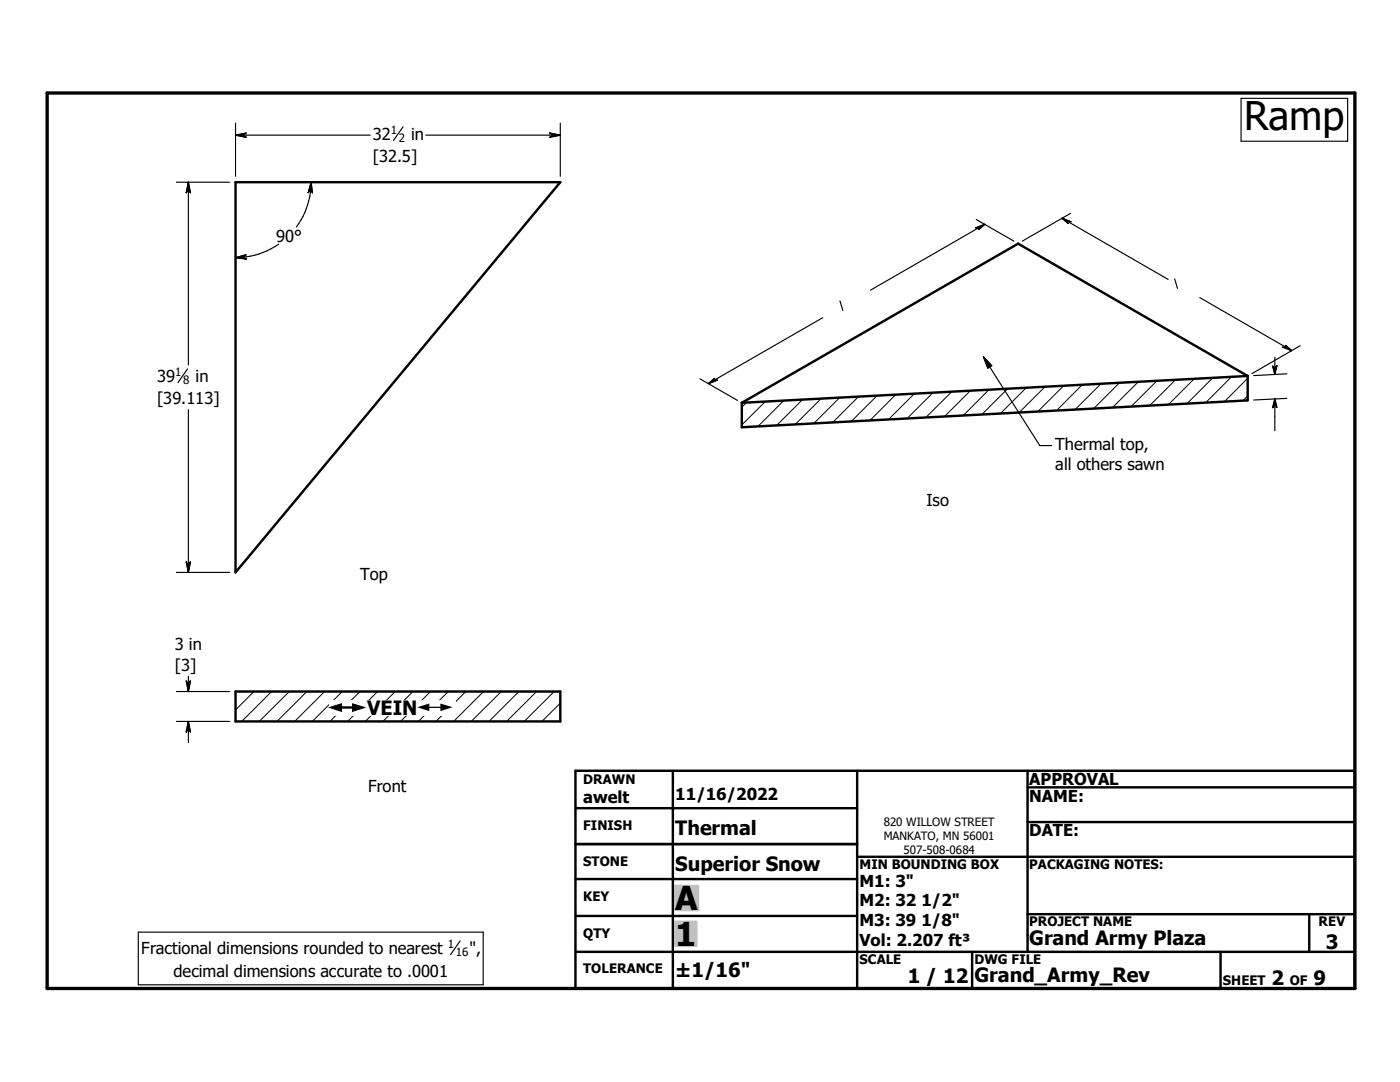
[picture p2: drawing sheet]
<svg xmlns="http://www.w3.org/2000/svg" width="279mm" height="216mm" viewBox="0 0 279 216" stroke-linecap="round" stroke-linejoin="round" font-family="sans-serif">
<g fill="none" stroke="#000" stroke-width=".48">
<path d="M47 36.4h64.8l-64.8 77.8zM249 75l-45.8-26.4-55.2 31.8M249 75v4.9l-101 5.4v-4.9M249 75l-101 5.4M47 138h64.8v6h-64.8zM114.8 153.8h155.6v43.4h-155.6zM134.3 153.8v43.4M171.1 153.8v43.4M205.1 157.1h65.3M205.1 153.8v36.1M114.8 175.4h56.3M114.8 161.3h56.3"/>
<path d="M114.8 168.4h56.3M171.1 171h99.3M205.1 164h65.3M114.8 182.8h56.3M114.8 189.9h155.6M194 189.9v7.3M205.1 182.4h65.3M243.6 189.9v7.3M261.3 182.4v7.5"/>
</g>
<g fill="none" stroke="#000" stroke-width=".2">
<path d="M156.4 79.9l-5.2 5.2M160.2 79.7l-5.2 5.2M163.9 79.5l-5.2 5.2M167.6 79.3l-5.2 5.2M171.3 79.2l-5.1 5.1M175 79l-5.1 5.1M178.7 78.8l-5.1 5.1M182.5 78.6l-5.2 5.1M186.2 78.3l-5.2 5.2M189.9 78.2l-5.1 5.1M193.7 78l-5.2 5.1M197.4 77.8l-5.2 5.1"/>
<path d="M201.1 77.6l-5.2 5.1M204.8 77.4l-5.1 5.1M208.6 77.2l-5.2 5.1M212.3 77l-5.2 5.1M216 76.8l-5.2 5.1M219.7 76.6l-5.1 5.1M223.4 76.4l-5.1 5.1M227.2 76.2l-5.2 5.1M230.9 76l-5.2 5.1M234.6 75.8l-5.2 5.1M238.3 75.6l-5.1 5.1M242.1 75.4l-5.2 5.1"/>
<path d="M245.8 75.2l-5.2 5.1M249 79l-.9 .9M249 75.5l-4.7 4.7M149 80.3l-1 1M152.7 80.2l-4.7 4.6M47.2 138l-.2 .1M50.7 138l-3.7 3.7M54.2 138l-6 6M57.7 138l-6 6M61.3 138l-6 6M64.8 138l-6 6M68.3 138l-6 6"/>
<path d="M71.8 138l-5.9 6M75.4 138l-6 6M78.9 138l-6 6M82.4 138l-6 6M85.9 138l-6 6M89.5 138l-6 6M93 138l-6 6M96.5 138l-6 6M100 138l-6 6M103.6 138l-6 6M107.1 138l-6 6M110.6 138l-6 6"/>
<path d="M111.8 143.8l-.1 .2M111.8 140.3l-3.6 3.7"/>
</g>
<path d="M9.4 18.6h261v178.6h-261z" fill="none" stroke="#000" stroke-width=".66"/>
<g fill="#c0c0c0" stroke="#c0c0c0" stroke-width=".48">
<path d="M134.8 183.9h4.2v4.8z"/>
<path d="M134.8 183.9l4.2 4.8h-4.2z"/>
<path d="M134.8 176.8h4.5v4.8z"/>
<path d="M134.8 176.8l4.5 4.8h-4.5z"/>
</g>
<g fill="none" stroke="#000" stroke-width=".23">
<path d="M247.7 19.6h21.2v8.6h-21.2zM35.2 36.4h10.6M37.6 37.7h.1M37.6 36.4v36.4M37.6 36.4l.4 2.1-.4-.8M37.6 36.4l-.4 2.1 .4-.8M47 27h26.9M47 27l2.1-.4-.7 .4M47 27l2.1 .4-.7-.4M47 24.6v10.6M48.4 27h.1M62 37.7h.1"/>
<path d="M62.1 36.4a15 15 0 0 1-3 8.9M62.1 36.4l.2 2.1-.3-.8M62.1 36.4l-.6 2 .5-.7M80.5 25.3l-2 2.7M85 27h26.8M110.4 27h.1M110.4 27l-.7 .4 2.1-.4M110.4 27l-.7-.4 2.1 .4M111.8 24.6v10.6M48.4 51.3h.1M48.4 51.3l.7-.4-2.1 .5M48.4 51.3l.7 .4-2.1-.3"/>
<path d="M55.6 48.7a15.2 15.2 0 0 1-8.6 2.7M194.8 43.8l7.5 4.3M195.6 45.3h.1M196.5 44.8l-22.8 13.1M196.5 44.8l-1.2 1 .3-.5M196.5 44.8l-1.8 .7 .9-.2M212 43.5l21.1 12.3M212 43.5l1.7 .8-.8-.2M212 43.5l1.2 1.1-.3-.5M212.9 44.1h.1M213.6 42.6l-9.6 5.5M234.4 55.6l.6 2"/>
<path d="M239.4 59.4l18.4 10.6M37.4 73.6l-1.9 2.7M139.7 75.6l7.5 4.3M142.3 76h.1M142.3 76l.3-.5-1.2 1M142.3 76l.9-.1-1.8 .6M164.2 63.4l-22.8 13.1M167.6 60l.6 1.9M196.3 71.2l11.2 17.7h2.4M196.3 71.2l1.6 1.8-.8 .4zM254.4 73.6h.1M254.4 71.3v3.4"/>
<path d="M254.4 79.6v6.4M254.4 73.6l-.4-.6 .4 1.7M254.4 73.6l.4-.6-.4 1.7M254.4 79.6l.4 1.7-.4-.6M254.4 79.6l-.4 1.7 .4-.6M256.8 69.4h.1M256.8 69.4l-.8-.1 1.8 .7M256.8 69.4l-.2-.5 1.2 1.1M256.8 74.6l-6.6 .3M256.8 79.5l-6.6 .3M259.5 69l-9.6 5.5M37.6 81.8v32.4"/>
<path d="M254.4 80.7h.1M35.2 114.2h10.6M37.6 112.9h.1M37.6 112.9l-.4-.8 .4 2.1M37.6 112.9l.4-.8-.4 2.1M35.2 138h10.6M37.6 136.6h.1M37.6 134.9v3.1M37.6 136.6l-.4-.7 .4 2.1M37.6 136.6l.4-.7-.4 2.1M35.2 144h10.6M37.6 145.3h.1"/>
<path d="M37.6 144v4.2M37.6 144l.4 2.1-.4-.8M37.6 144l-.4 2.1 .4-.8M27.6 186h68.8v10.5h-68.8zM91.8 187.7l-1.9 2.8"/>
</g>
<g fill="#000" stroke="#000" stroke-width=".23">
<path d="M37.6 36.4l.4 2.1-.4-.8zM37.6 36.4v1.3l-.4 .8zM37.6 37.7l-.4 .8zM47 27l2.1-.4-.7 .4zM47 27h1.4l.7 .4zM48.4 27l.7 .4zM62.1 36.4l.2 2.1-.3-.8zM62.1 36.4l-.1 1.3-.5 .7zM62 37.7l-.5 .7zM109.7 27.4l.7-.4h1.4zM109.7 26.6l2.1 .4h-1.4zM109.7 26.6l.7 .4z"/>
<path d="M47 51.4l2.1-.5-.7 .4zM47 51.4l1.4-.1 .7 .4zM48.4 51.3l.7 .4zM195.6 45.3l.9-.5-1.2 1zM194.7 45.5l1.8-.7-.9 .5zM194.7 45.5l.9-.2zM212 43.5l1.7 .8-.8-.2zM212 43.5l.9 .6 .3 .5zM212.9 44.1l.3 .5zM141.4 76.5l1.2-1-.3 .5zM141.4 76.5l.9-.5 .9-.1zM142.3 76l.9-.1z"/>
<path d="M196.3 71.2l1.6 1.8-.8 .4zM254 73l.4 .6v1.1zM254.8 73l-.4 1.7v-1.1zM254.8 73l-.4 .6zM256 69.3l.8 .1 1 .6zM256.6 68.9l1.2 1.1-1-.6zM256.6 68.9l.2 .5zM254.4 79.6l.4 1.7-.4-.6zM254.4 79.6v1.1l-.4 .6zM254.4 80.7l-.4 .6zM37.2 112.1l.4 .8v1.3zM38 112.1l-.4 2.1v-1.3z"/>
<path d="M38 112.1l-.4 .8zM37.2 135.9l.4 .7v1.4zM38 135.9l-.4 2.1v-1.4zM38 135.9l-.4 .7zM37.6 144l.4 2.1-.4-.8zM37.6 144v1.3l-.4 .8zM37.6 145.3l-.4 .8z"/>
</g>
<g fill="#fff" stroke="#fff" stroke-width=".23">
<path d="M65.8 139.8h25.1v2.9z"/>
<path d="M65.8 139.8l25.1 2.9h-25.1z"/>
</g>
<text font-size="7.9" x="248.3" y="26">Ramp</text>
<g font-size="6.6">
<text x="134.7" y="181.6">A</text>
<text x="134.7" y="188.7">1</text>
</g>
<g font-size="3.9">
<text x="73.3" y="142.7">VEIN</text>
<text x="134.7" y="166.6">Thermal</text>
<text x="134.7" y="173.8">Superior Snow</text>
<text x="205.4" y="188.6">Grand Army Plaza</text>
<text x="264.6" y="189.3">3</text>
<text x="134.7" y="194.9">±1/16&quot;</text>
<text x="181.1" y="196.1">1 / 12</text>
<text x="194.5" y="196">Grand_Army_Rev</text>
<text x="253.8" y="196.6">2</text>
<text x="262.1" y="196.6">9</text>
</g>
<g font-size="3.3">
<text x="74.4" y="27.9">32</text>
<text x="82" y="27.9">in</text>
<text x="74.4" y="32.3">[32.5]</text>
<text x="55.1" y="48.2">90°</text>
<text x="31.4" y="76.2">39</text>
<text x="39" y="76.2">in</text>
<text x="31.4" y="80.6">[39.113]</text>
<text x="210.6" y="89.8">Thermal top,</text>
<text x="210.6" y="93.8">all others sawn</text>
<text x="184.9" y="101">Iso</text>
<text x="71.9" y="115.7">Top</text>
<text x="34.9" y="129.8">3 in</text>
<text x="34.9" y="133.8">[3]</text>
<text x="73.5" y="158">Front</text>
<text x="116.4" y="160.2">awelt</text>
<text x="134.7" y="159.7">11/16/2022</text>
<text x="205.4" y="156.7">APPROVAL</text>
<text x="205.4" y="159.9">NAME:</text>
<text x="205.4" y="166.9">DATE:</text>
<text x="171.5" y="176.9">M1: 3&quot;</text>
<text x="171.5" y="180.8">M2: 32 1/2&quot;</text>
<text x="171.5" y="184.8">M3: 39 1/8&quot;</text>
<text x="28.2" y="190.3">Fractional dimensions rounded to nearest</text>
<text x="93.7" y="190.3">&quot;,</text>
<text x="171.5" y="188.7">Vol: 2.207 ft³</text>
<text x="34.6" y="195">decimal dimensions accurate to .0001</text>
</g>
<g font-size="3.1">
<text x="65.8" y="142.7">#</text>
<text x="83.3" y="142.7">#</text>
</g>
<g font-size="2.6">
<text x="116.4" y="156.4">DRAWN</text>
<text x="116.4" y="165.6">FINISH</text>
<text x="116.4" y="172.8">STONE</text>
<text x="171.5" y="173.4">MIN BOUNDING BOX</text>
<text x="205.4" y="173.4">PACKAGING NOTES:</text>
<text x="116.4" y="179.9">KEY</text>
<text x="205.4" y="184.8">PROJECT NAME</text>
<text x="263.1" y="184.8">REV</text>
<text x="116.4" y="187.1">QTY</text>
<text x="116.4" y="194.2">TOLERANCE</text>
<text x="171.5" y="192.4">SCALE</text>
<text x="194.5" y="192.4">DWG FILE</text>
<text x="244.1" y="196.6">SHEET</text>
<text x="257.4" y="196.6">OF</text>
</g>
<g font-size="2.3">
<text x="78" y="26.7">1</text>
<text x="79.6" y="28.4">2</text>
<text x="35" y="75">1</text>
<text x="36.6" y="76.7">8</text>
<text x="176.4" y="164.8">820 WILLOW STREET</text>
<text x="176.4" y="167.6">MANKATO, MN 56001</text>
<text x="180.3" y="170.3">507-508-0684</text>
<text x="89.4" y="189.1">1</text>
<text x="91" y="190.8">16</text>
</g>
</svg>
